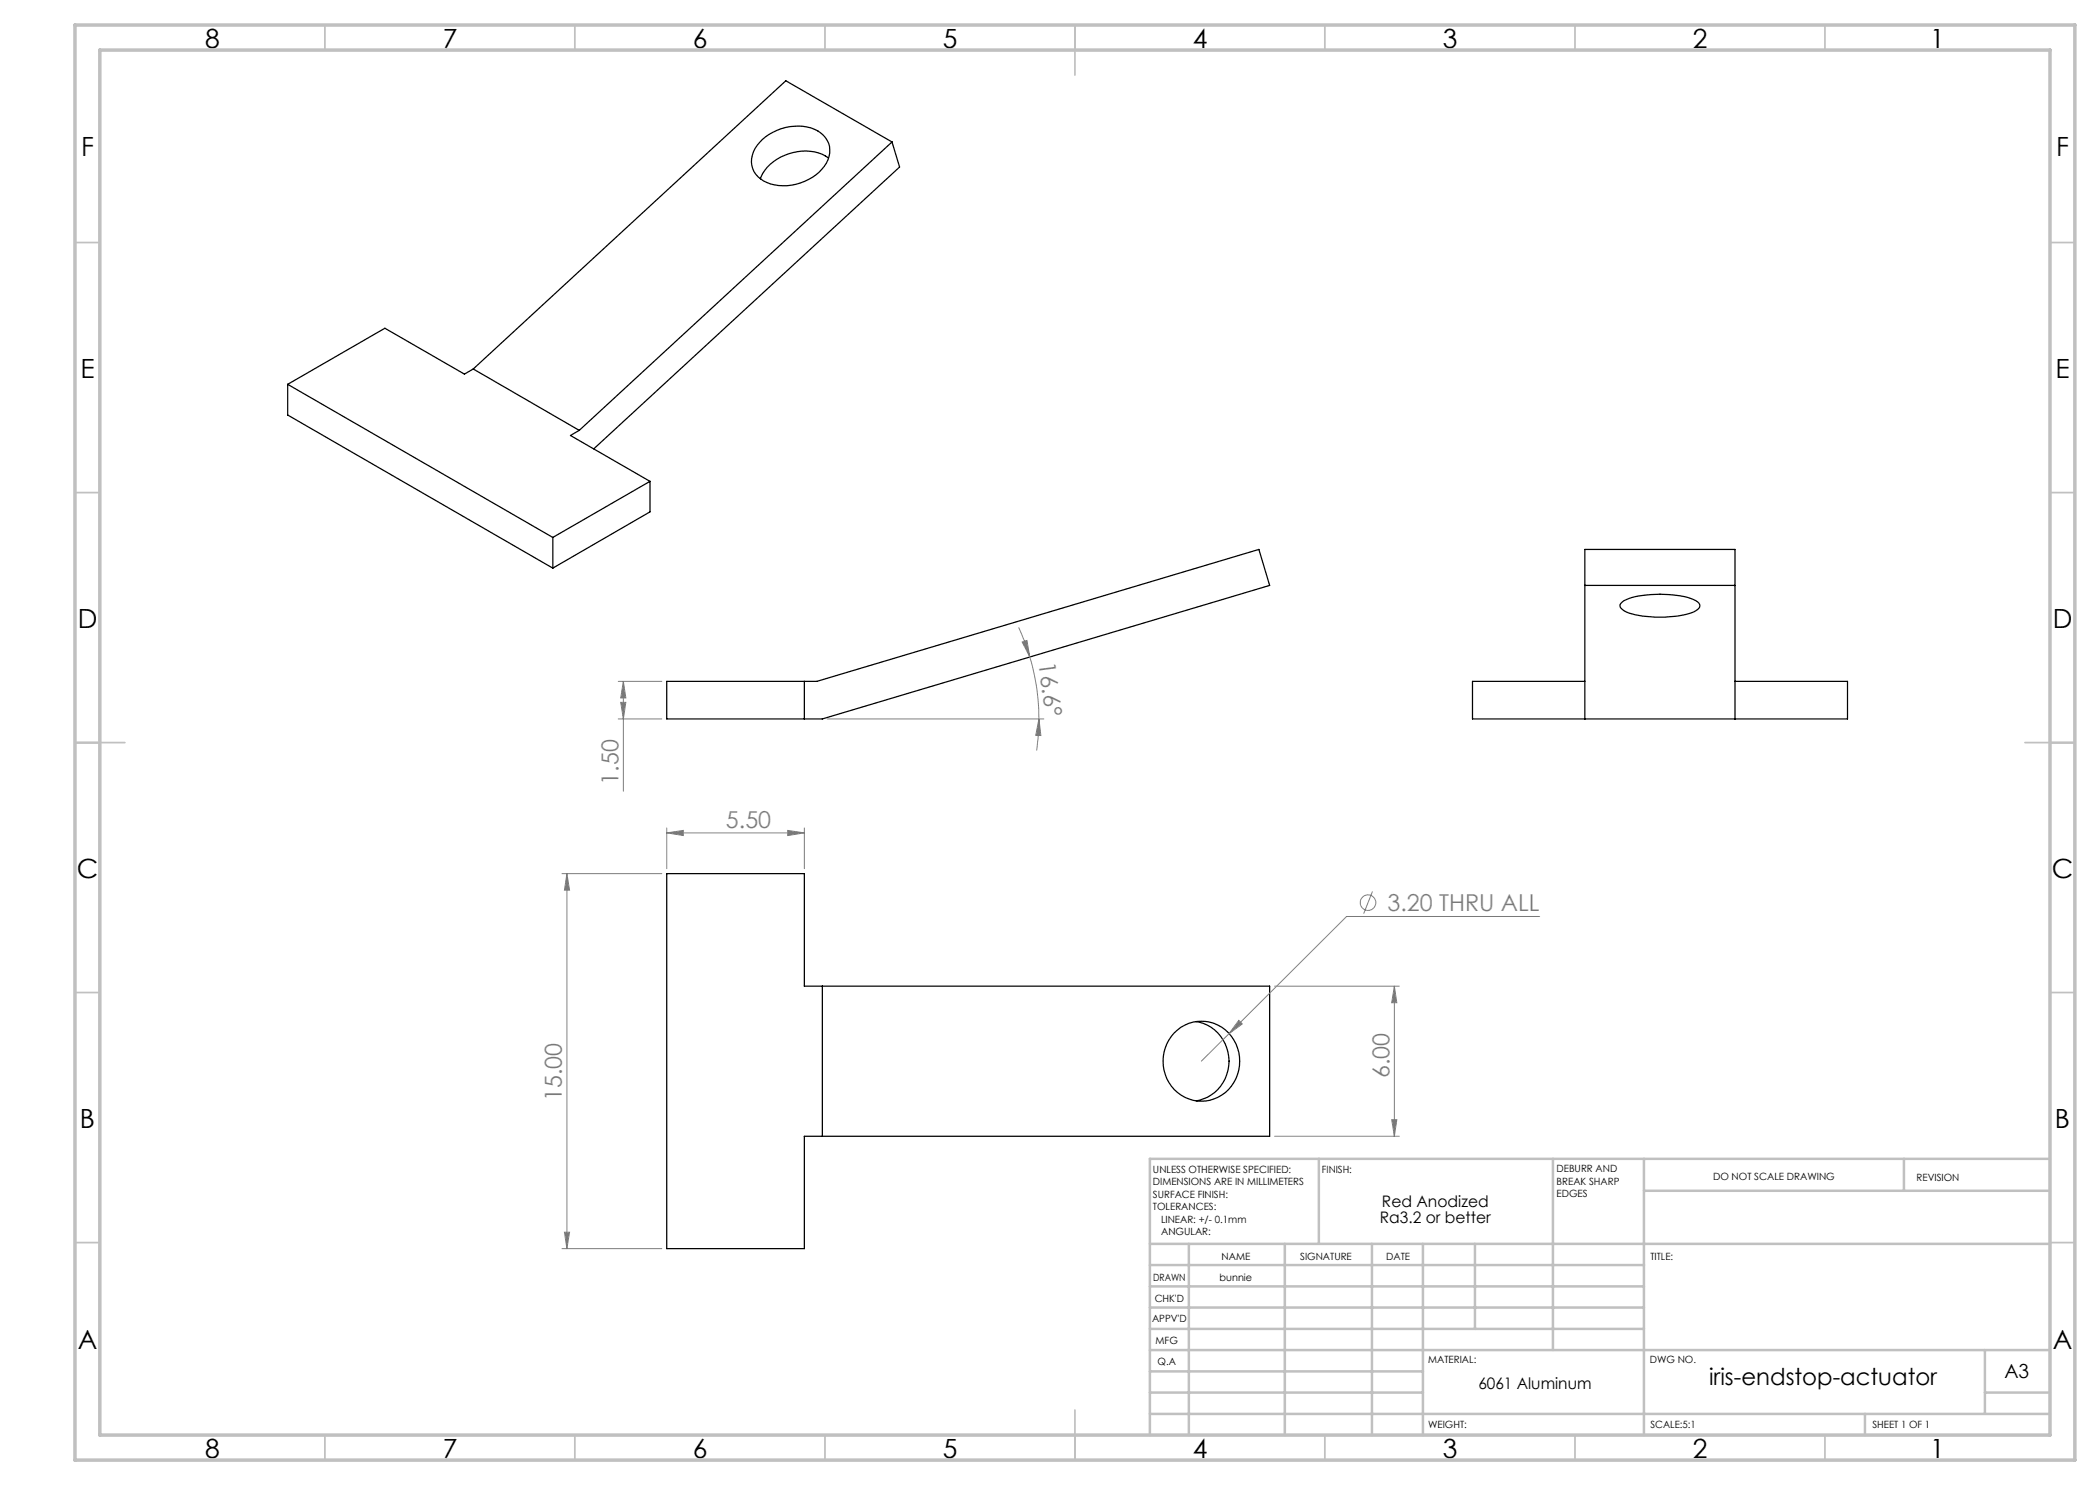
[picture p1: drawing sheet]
<svg xmlns="http://www.w3.org/2000/svg" width="420mm" height="297mm" viewBox="0 0 420 297" stroke-linecap="round" stroke-linejoin="round" font-family="sans-serif">
<g fill="none" stroke="#000" stroke-width=".25">
<path d="M152.5 27.9a10.1 10.1 0 0 1 11-1.7 4.6 4.6 0 0 1 1.4 7.1 10.1 10.1 0 0 1-12.2 2.9 4.6 4.6 0 0 1-1.3-7.1zM165.7 31.6a9.4 9.4 0 0 0-10.4 .3 7.4 7.4 0 0 0-3.2 3.9M178.4 28.4l-62.5 57.7M178.4 28.4l1.5 5-61.2 56.4M178.4 28.4l-21.2-12.2-62.5 57.6M57.5 76.9l53.1 30.6M57.5 76.9v6.1l53.1 30.6M94.7 73.8l21.2 12.3M94.7 73.8l-1.8 1-15.9-9.2-19.5 11.3M115.9 86.1l-1.8 1 15.9 9.2M130 96.3l-19.4 11.2M130 96.3v6.1l-19.4 11.2"/>
<path d="M110.6 107.5v6.1M317 117.1h30M133.3 136.3h30.1l88.4-26.4 2.1 7.2-89.4 26.7h-31.2zM160.9 136.3v7.5M317 136.3h-22.5v7.5h75v-7.5h-22.5M324.4 120.4a15 15 0 0 1 8.5-1.5 12.4 12.4 0 0 1 6.6 1.5 .95 .95 0 0 1 .5 1 .95 .95 0 0 1-.8 .7 18.4 18.4 0 0 1-9.8 1.2 8.7 8.7 0 0 1-5.2-1.7 .77 .77 0 0 1 .2-1.2zM317 143.8v-33.9h30v33.9M133.4 174.7h27.5v22.5h93v30.1h-93v22.4h-27.5zM164.5 197.2v30.1M234.8 206.6a7.6 7.6 0 0 1 8.5-1.7 7.6 7.6 0 0 1 4.6 7.3 7.7 7.7 0 0 1-7.6 8 7.7 7.7 0 0 1-7.7-8 8.3 8.3 0 0 1 2.2-5.6zM239.2 204.3a8.1 8.1 0 0 1 6.6 7.9 8.1 8.1 0 0 1-6.6 8"/>
</g>
<g fill="none" stroke="#808080" stroke-width=".2">
<path d="M123.6 136.3h8.8M124.7 136.3l.5 3.3h-1.1zM124.7 136.3v22M203.7 125.5l1.3 2.9 1 3M204.4 128.4l1-.3 .6 3.3zM206 131.4a42.7 42.7 0 0 1 1.8 12.4M123.6 143.8h8.8M124.1 140.5h1.1l-.5 3.3zM165.5 143.8h43.3M207.8 143.8l.4 3.3h-1zM207.8 143.8l-.2 3.9-.3 2.4M112.4 174.7h20"/>
<path d="M113.4 174.7v75M113.4 174.7l.5 3.3h-1zM133.3 166.6l3.4-.5v1zM133.3 165.6v8.1M133.3 166.6h27.6M157.6 166.1l3.3 .5-3.3 .5zM160.9 165.6v8.1M274.5 178.3l-1.8 4.4M254.9 197.2h25M278.9 197.2v30.1M278.9 197.2l.5 3.4h-1.1zM307.9 183.3h-38.6l-23.5 23.5"/>
<path d="M245.8 206.8l-5.5 5.4M247.8 204.1l.7 .7-2.7 2zM254.9 227.3h25M278.3 223.9h1.1l-.5 3.4zM112.4 249.7h20M112.9 246.4h1l-.5 3.3z"/>
<circle cx="273.6" cy="180.5" r="1.56"/>
</g>
<g fill="none" stroke="#c0c0c0" stroke-width=".35">
<path d="M65 5v5M115 5v5M165 5v5M215 5v10M265 5v5M315 5v5M365 5v5M15 48.5h5M410 48.5h5M15 98.5h5M410 98.5h5M15 148.5h10"/>
<path d="M405 148.5h10M15 198.5h5M410 198.5h5M15 248.5h5M410 248.5h5M65 287v5M115 287v5M165 287v5M215 282v10M265 287v5M315 287v5M365 287v5"/>
</g>
<g fill="none" stroke="#c0c0c0" stroke-width=".5">
<path d="M263.8 231.8v17M310.6 231.8v38.2M328.8 231.8v55.2M328.8 238.2h81.2M380.8 231.8v6.4M410 231.8h-180v55.2M230 248.8h180M230 257.3h98.8M230 253h98.8M237.8 248.8v38.2M257 248.8v38.2M274.4 248.8v38.2"/>
<path d="M284.6 248.8v38.2M295 248.8v17M230 265.8h98.8M230 261.5h98.8M230 278.5h54.6M230 274.3h54.6M230 270h180M397 278.5h13M397 270v12.8M230 282.8h180M373 282.8v4.2"/>
</g>
<path d="M15 5h400v287h-400zM20 10h390v277h-390z" fill="none" stroke="#c0c0c0" stroke-width=".7"/>
<g fill="#808080">
<path d="M207.8 143.8l.4 3.3h-1zM204.4 128.4l1-.3 .6 3.3z"/>
<path d="M247.8 204.1l-2 2.7 2.7-2zM133.3 166.6l3.4-.5v1zM157.6 166.1l3.3 .5-3.3 .5z"/>
<path d="M124.1 140.5h1.1l-.5 3.3zM124.7 136.3l.5 3.3h-1.1z"/>
<path d="M278.9 197.2l.5 3.4h-1.1zM278.3 223.9h1.1l-.5 3.4zM113.4 174.7l.5 3.3h-1zM112.9 246.4h1l-.5 3.3z"/>
</g>
<g font-size="5.3">
<text x="41" y="9.5">8</text>
<text x="88.5" y="9.5">7</text>
<text x="138.5" y="9.5">6</text>
<text x="188.5" y="9.5">5</text>
<text x="238.5" y="9.5">4</text>
<text x="288.5" y="9.5">3</text>
<text x="338.5" y="9.5">2</text>
<text x="386" y="9.5">1</text>
<text x="16.2" y="31.3">F</text>
<text x="411.2" y="31.3">F</text>
<text x="16.1" y="75.5">E</text>
<text x="411.1" y="75.5">E</text>
<text x="15.5" y="125.5">D</text>
<text x="410.5" y="125.5">D</text>
<text x="15.4" y="175.5">C</text>
<text x="410.4" y="175.5">C</text>
<text x="16" y="225.5">B</text>
<text x="411" y="225.5">B</text>
<text x="15.5" y="269.8">A</text>
<text x="410.5" y="269.8">A</text>
<text x="41" y="291.5">8</text>
<text x="88.5" y="291.5">7</text>
<text x="138.5" y="291.5">6</text>
<text x="188.5" y="291.5">5</text>
<text x="238.5" y="291.5">4</text>
<text x="288.5" y="291.5">3</text>
<text x="338.5" y="291.5">2</text>
<text x="386" y="291.5">1</text>
</g>
<g font-size="4.7" fill="#808080">
<text x="207.7" y="132.5" transform="rotate(82 207.7 132.5)">16.6°</text>
<text x="123.7" y="156.9" transform="rotate(-90 123.7 156.9)">1.50</text>
<text x="145.2" y="165.6">5.50</text>
<text x="277.5" y="182.2">3.20 THRU ALL</text>
<text x="277.9" y="215.6" transform="rotate(-90 277.9 215.6)">6.00</text>
<text x="112.4" y="220.2" transform="rotate(-90 112.4 220.2)">15.00</text>
</g>
<text font-size="4.7" x="341.8" y="277">iris-endstop-actuator</text>
<text font-size="3.9" x="400.9" y="275.5">A3</text>
<g font-size="3.2">
<text x="276" y="244.6">Ra3.2 or better</text>
<text x="276.4" y="241.4">Red Anodized</text>
<text x="295.7" y="277.9">6061 Aluminum</text>
</g>
<g font-size="2">
<text x="230.6" y="234.6">UNLESS OTHERWISE SPECIFIED:</text>
<text x="230.6" y="237.1">DIMENSIONS ARE IN MILLIMETERS</text>
<text x="230.6" y="239.6">SURFACE FINISH:</text>
<text x="264.4" y="234.6">FINISH:</text>
<text x="311.3" y="234.5">DEBURR AND</text>
<text x="311.3" y="237">BREAK SHARP</text>
<text x="311.3" y="239.5">EDGES</text>
<text x="342.6" y="236">DO NOT SCALE DRAWING</text>
<text x="383.3" y="236.2">REVISION</text>
<text x="230.6" y="242.1">TOLERANCES:</text>
<text x="232.2" y="244.6">LINEAR: +/- 0.1mm</text>
<text x="232.2" y="247.1">ANGULAR:</text>
<text x="244.3" y="252">NAME</text>
<text x="260" y="251.9">SIGNATURE</text>
<text x="277.2" y="251.9">DATE</text>
<text x="330.1" y="251.9">TITLE:</text>
<text x="230.6" y="256.1">DRAWN</text>
<text x="243.9" y="256.1">bunnie</text>
<text x="230.9" y="260.3">CHK'D</text>
<text x="230.4" y="264.4">APPV'D</text>
<text x="231.1" y="268.8">MFG</text>
<text x="231.5" y="273">Q.A</text>
<text x="285.6" y="272.5">MATERIAL:</text>
<text x="330" y="272.5">DWG NO.</text>
<text x="285.6" y="285.5">WEIGHT:</text>
<text x="330.1" y="285.6">SCALE:5:1</text>
<text x="374.5" y="285.6">SHEET 1 OF 1</text>
</g>
</svg>
